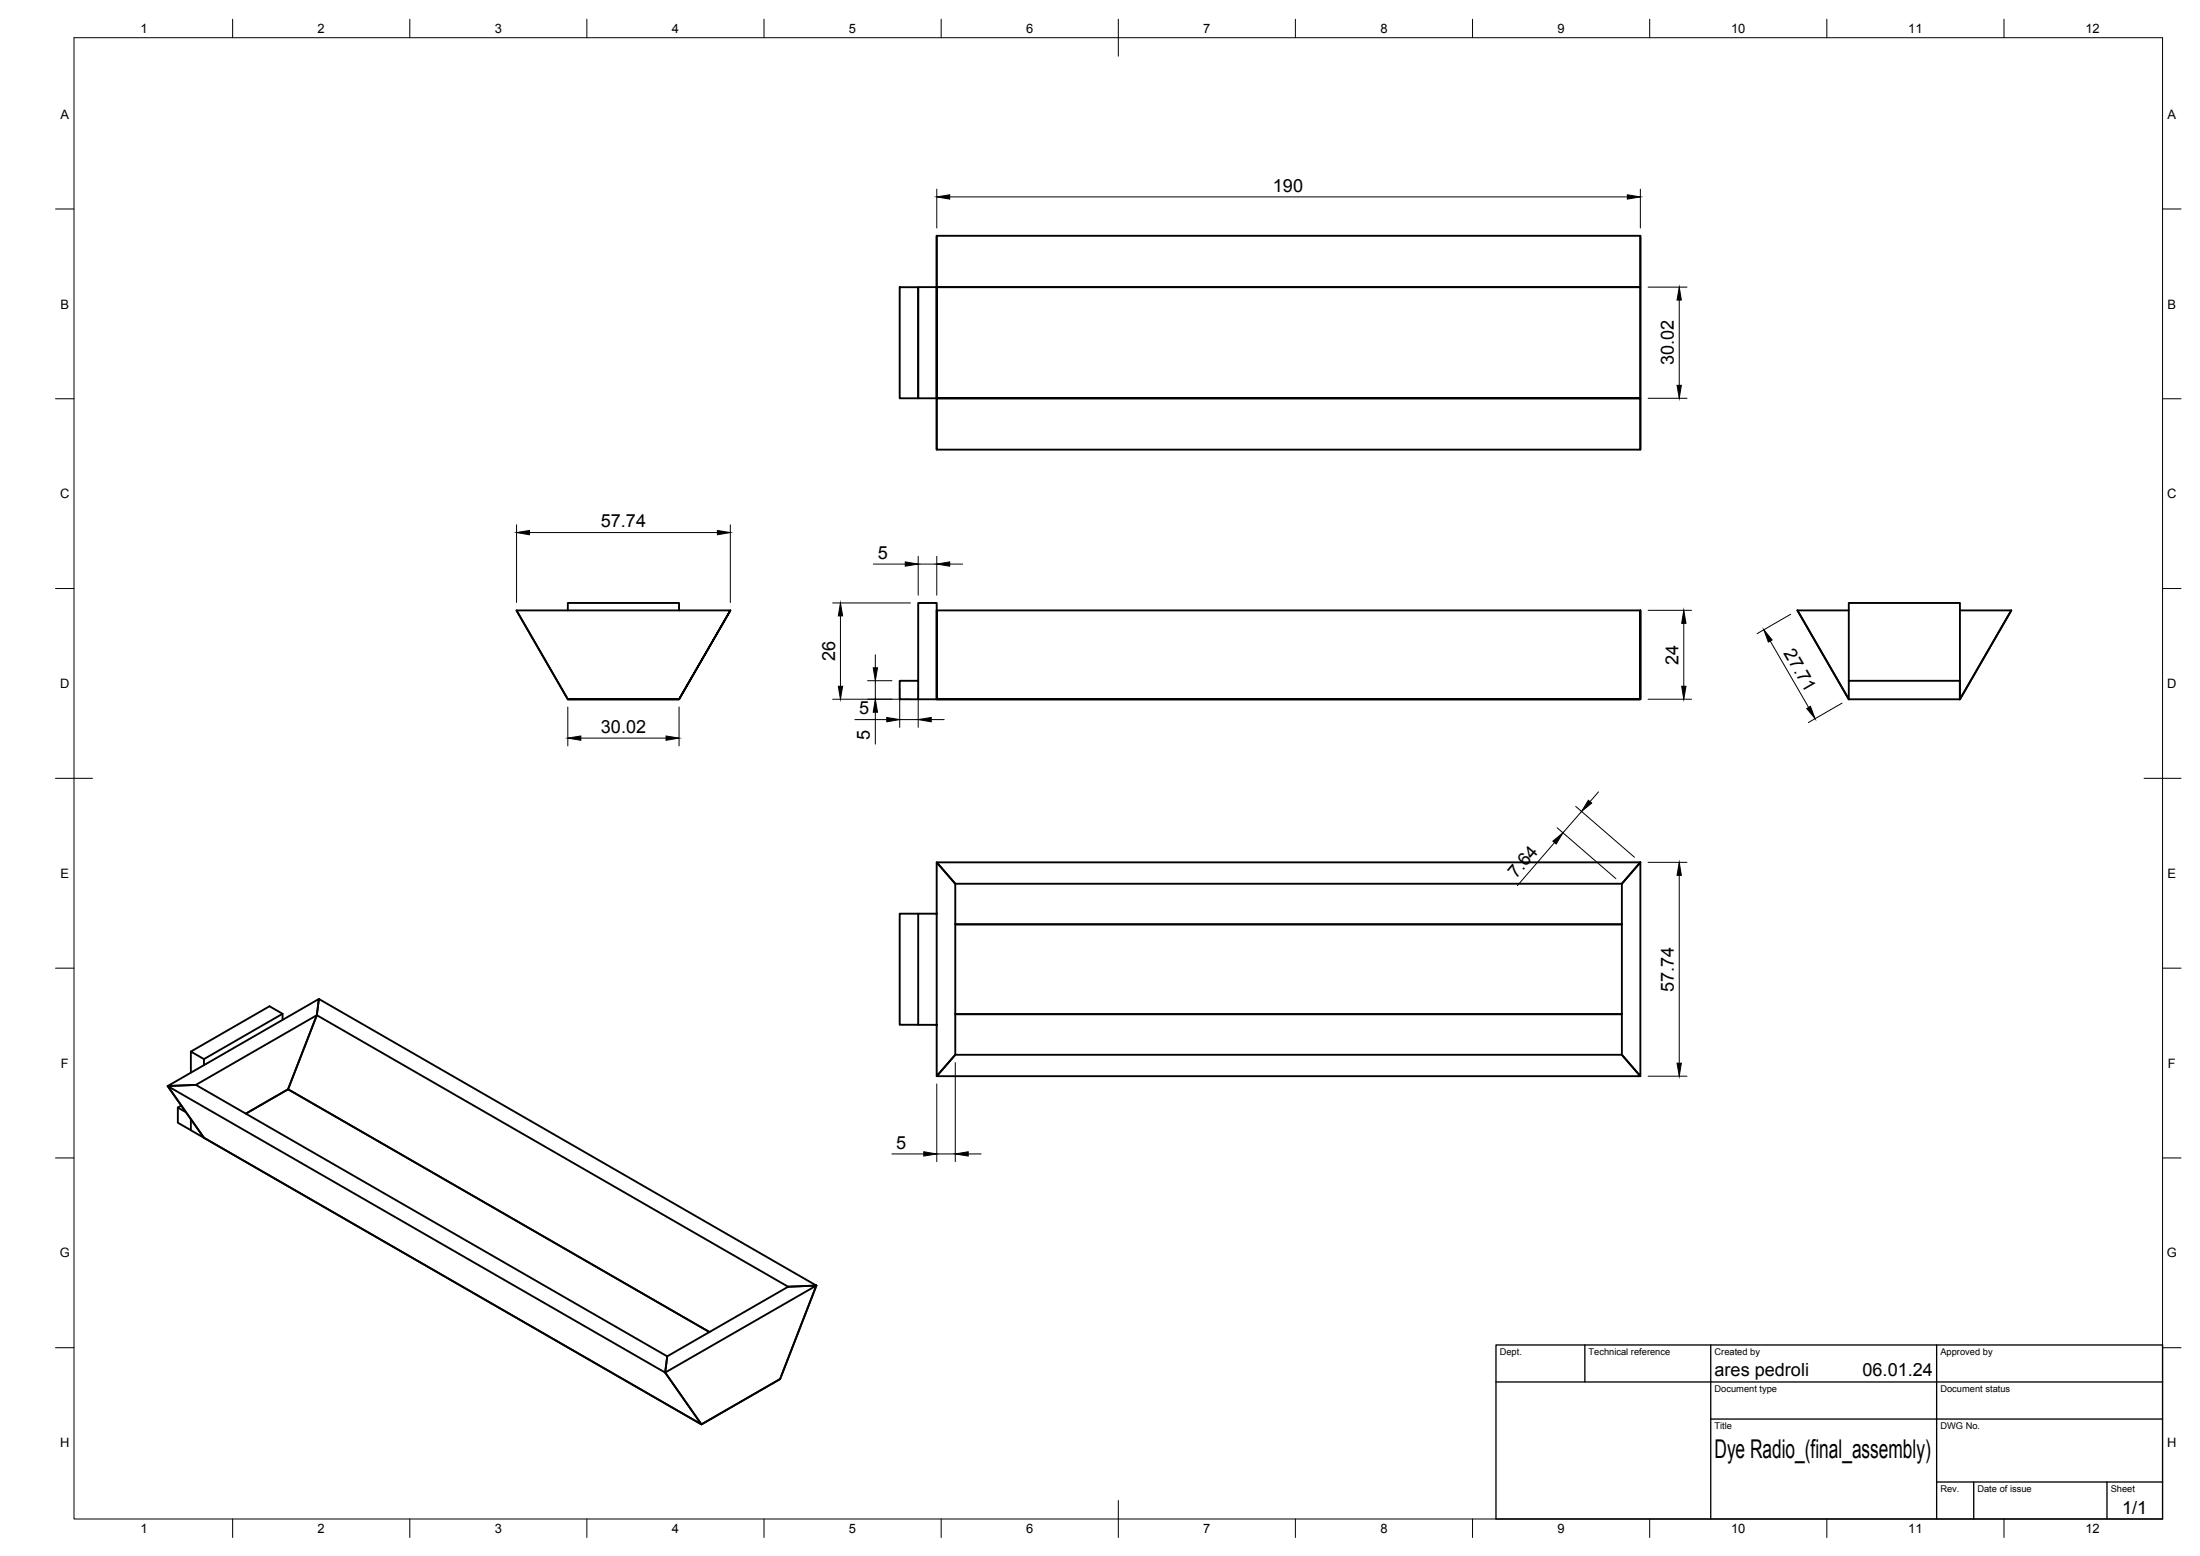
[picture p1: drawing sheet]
<svg xmlns="http://www.w3.org/2000/svg" width="594mm" height="420mm" viewBox="0 0 594 420" stroke-linecap="round" stroke-linejoin="round" font-family="sans-serif">
<!-- layer: Visible -->
<g fill="none" stroke="#000" stroke-width=".51">
<path d="M243 77.6h4.9v29.9h-4.9zM252.9 63.7h190.1v13.8h-190.1zM252.9 77.5h190.1v30h-190.1h190.1v13.9h-190.1zM252.9 77.5h-5v30h5M252.9 63.7v13.8M443 63.7v57.7M252.9 107.5v-30v43.9M139.5 164.8l13.8 24-13.8-24h57.7l-13.8 24h-30.1h30.1l13.8-24M153.3 164.8v-2h30.1v2M443 164.8v24h-190.1v-24h190.1v24h-190.1v-26h-5v26h-4.9v-5h4.9M499.2 164.8h-13.8l13.8 24M529.3 164.8h13.8l-13.8 24"/>
<path d="M247.9 188.8h5M499.2 183.8v-21h30.1v26M499.2 183.8h30v5h-30zM529.2 188.8h.1M252.9 232.9h190.1l-5 5.7h-180zM443 232.9v57.7l-5-5.8v-46.2zM247.9 246.7h-4.9v30h4.9M252.9 246.7v43.9l5.1-5.8v-46.2l-5.1-5.7v13.8h-5v30h5M258 249.6h180M76.3 275.4v-1.7l-3.5-2-21.3 12.3 3.6 2v1.6M76.3 273.7l-21.2 12.3M85.6 274.1l-7.8 20 113.8 65.6-113.8-65.6-11.4 6.6 11.4-6.6z"/>
<path d="M86.1 269.7l134.4 77.4-7.7 .4-127.2-73.4zM258 273.9h180M45.3 293.3l7.6-.4 127.3 73.3-.6 4.4zM45.3 293.3l40.8-23.6-.5 4.4-32.7 18.8zM45.3 293.3l9.8 13.9M48 299.1l2.2 1.3M49 298.5l-1 .6v4.1l3.5 2M51.5 284v5.6M258 284.8h180l5 5.8h-190.1zM51.5 305.2l3.6 2M51.5 302.2v3M55.1 307.2l134.3 77.4-9.8-14 9.8 14 21.3-12.2 9.8-25.3"/>
<path d="M55.1 307.2l134.3 77.4 21.3-12.2 9.8-25.3M180.2 366.2l32.6-18.7 7.7-.4-40.9 23.5z"/>
</g>
<!-- layer: BORDER -->
<g fill="none" stroke="#000" stroke-width=".27">
<path d="M20 10.2h564v400h-564zM62.8 5.2v5M110.7 5.2v5M158.5 5.2v5M206.3 5.2v5M254.1 5.2v5M302 5.2v10M349.8 5.2v5M397.6 5.2v5M445.5 5.2v5M493.3 5.2v5M541.1 5.2v5"/>
<path d="M15 56.4h5M584 56.4h5M15 107.7h5M584 107.7h5M15 158.9h5M584 158.9h5M15 210.2h10M579 210.2h10M15 261.4h5M584 261.4h5M15 312.7h5M584 312.7h5"/>
<path d="M15 363.9h5M584 363.9h5M62.8 410.2v5M110.7 410.2v5M158.5 410.2v5M206.3 410.2v5M254.1 410.2v5M302 405.2v10M349.8 410.2v5M397.6 410.2v5M445.5 410.2v5M493.3 410.2v5"/>
<path d="M541.1 410.2v5"/>
</g>
<!-- layer: TITLEBLOCK -->
<path d="M404 363.2h180v47h-180zM404 373.2h180M428 363.2v10M462 363.2v47M523 363.2v47M462 383.2h122M523 400.2h61M533 400.2v10M569 400.2v10" fill="none" stroke="#000" stroke-width=".36"/>
<!-- layer: FD_Dimensions -->
<g fill="none" stroke="#000" stroke-width=".27">
<path d="M253 51.1v10.5M256.5 53.2h182.9M443 51.1v10.5M445.1 77.5h10.4M453.5 81v23.1M445.1 107.5h10.4M139.5 141.7v21M143 143.8h50.7M197.2 141.7v21M235.8 152.3h8.7M247.9 150.2v10.5M247.9 152.3h5.1"/>
<path d="M253 150.2v10.5M256.5 152.3h3.4M224.9 162.8h21M226.9 166.3v19M236.4 176.8v3.5M445.1 164.8h11.7M454.7 168.3v17M478 173.1l10.4 17.9M483.6 165.9l-9.1 5.2M153.3 190.9v10.5M156.8 199.3h23.1M183.4 190.9v10.5"/>
<path d="M224.9 188.8h21M230.8 194.3h8.7M234.3 183.8h6.6M236.4 183.8v5M236.4 192.3v8.6M243 185.9v10.5M243 194.3h4.9M247.9 185.9v10.5M251.5 194.3h3.5M445.1 188.8h11.7M497.4 189.9l-9.1 5.2M425.5 217.7l15.9 13.8"/>
<path d="M427.1 219.1l-5 5.8M431.7 213.8l-2.3 2.7M419.8 227.5l-10.1 11.6M420.5 223.5l15.9 13.8M445.1 232.9h10.4M453.5 236.4v50.7M253 292.7v21M258 286.9v26.8M445.1 290.6h10.4M240.8 311.6h8.6M253 311.6h5M261.5 311.6h3.4"/>
</g>
<g fill="#000" stroke="#000" stroke-width=".27">
<path d="M253 53.2l3.5-.6v1.2zM439.4 52.6l3.6 .6-3.6 .6zM453.5 77.5l.5 3.5h-1.1zM452.9 104.1h1.1l-.5 3.4zM139.5 143.8l3.5-.6v1.2zM193.7 143.2l3.5 .6-3.5 .6zM244.5 151.7l3.4 .6-3.4 .6zM253 152.3l3.5-.6v1.2zM226.9 162.8l.6 3.5h-1.1zM454.7 164.8l.6 3.5h-1.2zM476.3 170.1l2.2 2.7-1 .6zM153.3 199.3l3.5-.6v1.2z"/>
<path d="M179.9 198.7l3.5 .6-3.5 .6zM226.4 185.3h1.1l-.6 3.5zM235.8 180.3h1.2l-.6 3.5zM236.4 188.8l.6 3.5h-1.2zM239.5 193.7l3.5 .6-3.5 .6zM247.9 194.3l3.6-.6v1.2zM454.1 185.3h1.2l-.6 3.5zM487.9 191.3l1-.6 1.2 3.4zM428.9 216.1l.9 .8-2.7 2.2zM419.3 227.1l2.8-2.2-1.9 3zM453.5 232.9l.5 3.5h-1.1zM452.9 287.1h1.1l-.5 3.5z"/>
<path d="M249.4 311l3.6 .6-3.6 .6zM258 311.6l3.5-.6v1.2z"/>
</g>
<text font-size="7" x="463" y="393.7">Dye Radio_(final_assembly)</text>
<g font-size="4.9">
<text x="343.7" y="51.7">190</text>
<text x="452" y="98.6" transform="rotate(-90 452 98.6)">30.02</text>
<text x="162.2" y="142.3">57.74</text>
<text x="237" y="150.9">5</text>
<text x="225.5" y="178.5" transform="rotate(-90 225.5 178.5)">26</text>
<text x="453.3" y="179.5" transform="rotate(-90 453.3 179.5)">24</text>
<text x="481.6" y="176.4" transform="rotate(60 481.6 176.4)">27.71</text>
<text x="162.3" y="197.8">30.02</text>
<text x="232" y="192.8">5</text>
<text x="234.9" y="199.7" transform="rotate(-90 234.9 199.7)">5</text>
<text x="409.4" y="237.3" transform="rotate(-49 409.4 237.3)">7.64</text>
<text x="452" y="267.8" transform="rotate(-90 452 267.8)">57.74</text>
<text x="242" y="310.1">5</text>
<text x="463" y="371.7">ares pedroli</text>
<text x="502.9" y="371.7">06.01.24</text>
<text x="573.1" y="408.8">1/1</text>
</g>
<g font-size="3.5">
<text x="37.9" y="8.9">1</text>
<text x="85.8" y="8.9">2</text>
<text x="133.6" y="8.9">3</text>
<text x="181.4" y="8.9">4</text>
<text x="229.3" y="8.9">5</text>
<text x="277.1" y="8.9">6</text>
<text x="324.9" y="8.9">7</text>
<text x="372.7" y="8.9">8</text>
<text x="420.6" y="8.9">9</text>
<text x="467.4" y="8.9">10</text>
<text x="515.3" y="8.9">11</text>
<text x="563.1" y="8.9">12</text>
<text x="16.3" y="32">A</text>
<text x="585.3" y="32">A</text>
<text x="16.3" y="83.3">B</text>
<text x="585.3" y="83.3">B</text>
<text x="16.2" y="134.6">C</text>
<text x="585.2" y="134.6">C</text>
<text x="16.2" y="185.8">D</text>
<text x="585.2" y="185.8">D</text>
<text x="16.3" y="237">E</text>
<text x="585.3" y="237">E</text>
<text x="16.4" y="288.3">F</text>
<text x="585.4" y="288.3">F</text>
<text x="16.1" y="339.6">G</text>
<text x="585.1" y="339.6">G</text>
<text x="16.2" y="390.8">H</text>
<text x="585.2" y="390.8">H</text>
<text x="37.9" y="413.9">1</text>
<text x="85.8" y="413.9">2</text>
<text x="133.6" y="413.9">3</text>
<text x="181.4" y="413.9">4</text>
<text x="229.3" y="413.9">5</text>
<text x="277.1" y="413.9">6</text>
<text x="324.9" y="413.9">7</text>
<text x="372.7" y="413.9">8</text>
<text x="420.6" y="413.9">9</text>
<text x="467.4" y="413.9">10</text>
<text x="515.3" y="413.9">11</text>
<text x="563.1" y="413.9">12</text>
</g>
<g font-size="2.5">
<text x="405" y="366">Dept.</text>
<text x="429" y="366">Technical reference</text>
<text x="463" y="366">Created by</text>
<text x="524" y="366">Approved by</text>
<text x="463" y="376">Document type</text>
<text x="524" y="376">Document status</text>
<text x="463" y="386">Title</text>
<text x="524" y="386">DWG No.</text>
<text x="524" y="403">Rev.</text>
<text x="534" y="403">Date of issue</text>
<text x="570" y="403">Sheet</text>
</g>
</svg>
